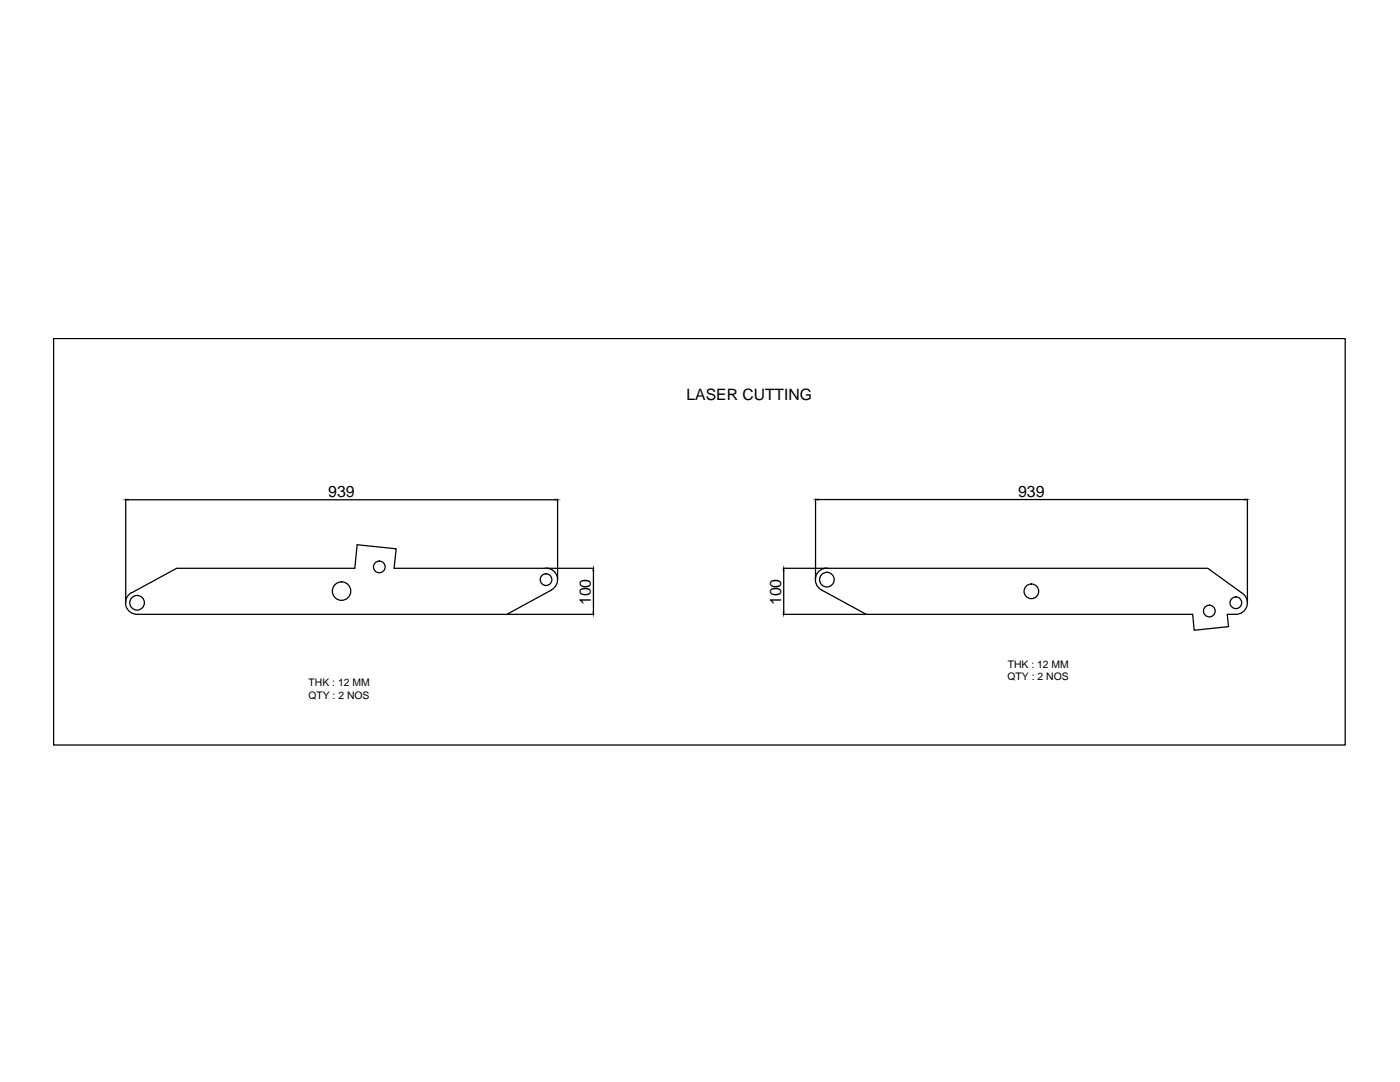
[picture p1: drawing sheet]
<svg xmlns="http://www.w3.org/2000/svg" width="279mm" height="216mm" viewBox="0 0 279 216" stroke-linecap="round" stroke-linejoin="round" font-family="sans-serif">
<!-- layer: 0 -->
<g fill="none" stroke="#000" stroke-width=".25">
<path d="M10.7 67.5h257.8v81.2h-257.8zM25.1 99.6v20.7M25.6 99.7h85.2M111.3 99.6v16M162.8 99.6v16M163.2 99.7h85.3M248.9 99.6v20.6M108.8 113.4a2.31 2.31 0 0 1 2.4 1.6 2.31 2.31 0 0 1-1.1 2.7M108.9 113.4h-30.3l.5-3.9-7.8-.8-.5 4.7h-35.6l-8.9 4.9M109.1 113.4h9.4M110.1 117.7l-8.9 4.9h-73.7a2.31 2.31 0 0 1-2.4-1.7 2.31 2.31 0 0 1 1.2-2.7M118.4 113.9v8.2"/>
<path d="M156.3 113.4h8.7M156.4 113.9v8.2M165.2 113.4a2.31 2.31 0 0 0-2.4 1.6 2.31 2.31 0 0 0 1.1 2.7M165.2 113.4h75.8l6.7 4.8a2.31 2.31 0 0 1 1.2 2.7 2.31 2.31 0 0 1-2.4 1.7h-1.6l.3 2.4-6.9 .8-.3-3.2h-65.1l-9-4.9M101.2 122.6h17.3M156.3 122.6h16.5"/>
<circle cx="68.2" cy="117.9" r="1.84"/>
<circle cx="75.7" cy="113.1" r="1.16"/>
<circle cx="109" cy="115.7" r="1.16"/>
<circle cx="165" cy="115.7" r="1.46"/>
<circle cx="205.8" cy="118" r="1.46"/>
<circle cx="27.4" cy="120.3" r="1.46"/>
<circle cx="241.3" cy="121.9" r="1.16"/>
<circle cx="246.6" cy="120.3" r="1.16"/>
</g>
<path d="M25.1 99.7l.5-.1v.2zM110.8 99.6l.5 .1-.5 .1zM162.8 99.7l.4-.1v.2zM248.5 99.6l.4 .1-.4 .1zM118.4 113.4l.1 .5h-.2zM156.4 113.4v.5h-.1zM118.3 122.1h.2l-.1 .5zM156.3 122.1h.1v.5z" fill="#000" stroke="#000" stroke-width=".2"/>
<g font-size="3.2">
<text x="65.5" y="99.2">939</text>
<text x="203.2" y="99.2">939</text>
<text x="117.9" y="120.8" transform="rotate(-90 117.9 120.8)">100</text>
<text x="155.9" y="120.8" transform="rotate(-90 155.9 120.8)">100</text>
</g>
<text font-size="3.1" x="137" y="79.9">LASER CUTTING</text>
<g font-size="2.1">
<text x="61.6" y="136.9">THK : 12 MM</text>
<text x="201.1" y="135.7">QTY : 2 NOS</text>
<text x="201.1" y="133.2">THK : 12 MM</text>
<text x="61.5" y="139.4">QTY : 2 NOS</text>
</g>
</svg>
